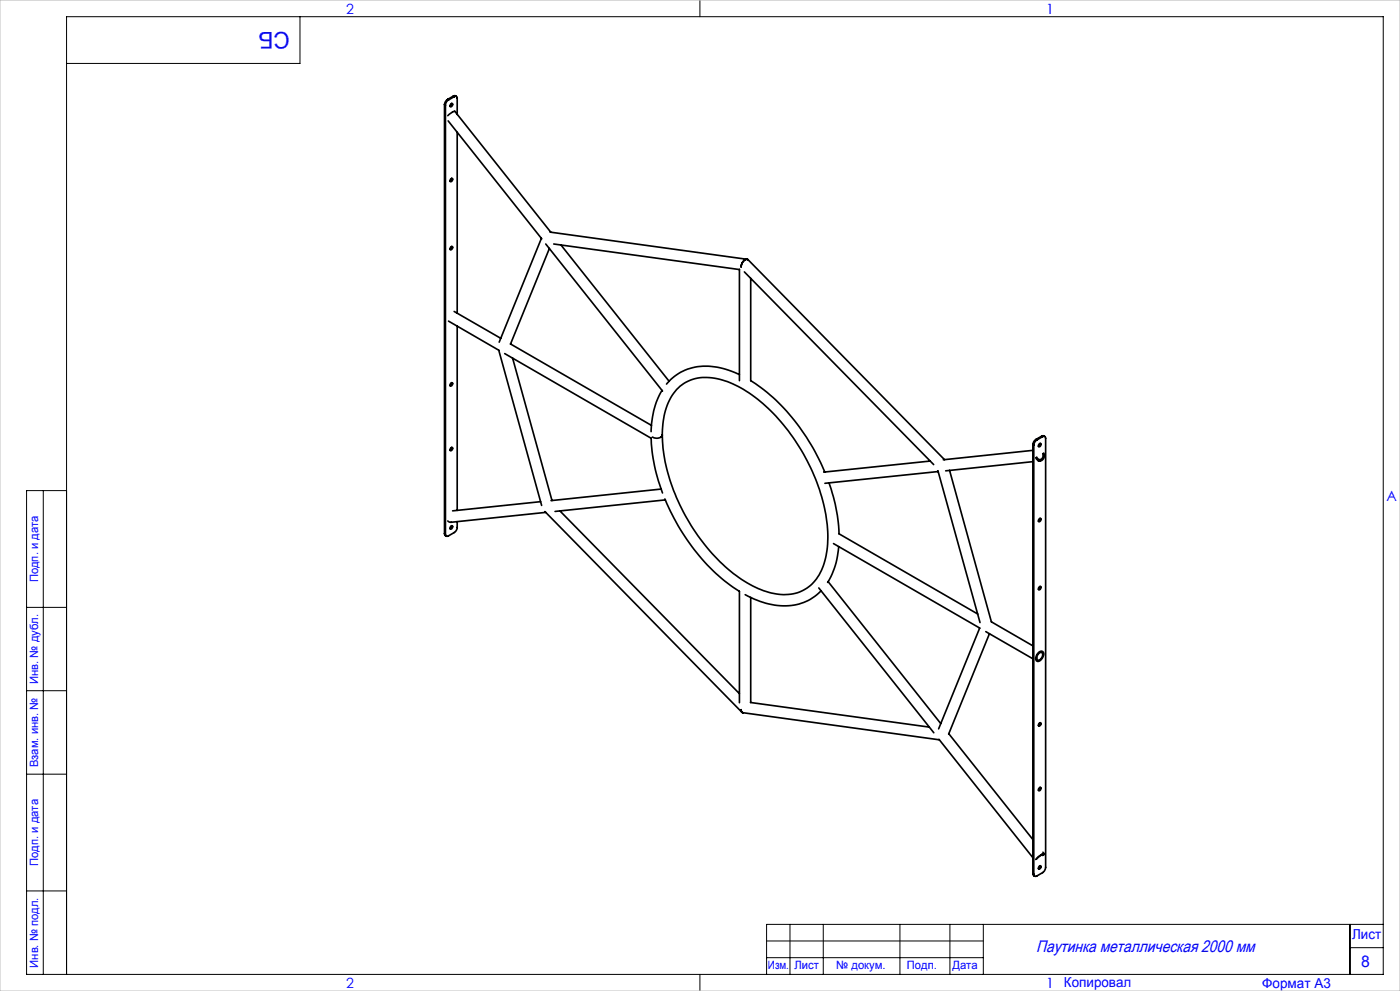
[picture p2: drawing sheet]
<svg xmlns="http://www.w3.org/2000/svg" width="420mm" height="297mm" viewBox="0 0 420 297" stroke-linecap="round" stroke-linejoin="round" font-family="sans-serif">
<g fill="none" stroke="#000" stroke-width=".3">
<path d="M90 5v14h-70M210 0v5M13 147v145M20 147h-12v145h407v-287h-395v287M8 182h12M8 207h12M8 232h12M8 267h12M237 277v15M247 277v15M270 277v15M285 277v15"/>
<path d="M295 277v15M405 277v15M415 277h-185v15M210 292v5M230 282h65M230 287h65M405 284h10"/>
</g>
<path d="M0 0h420v297h-420z" fill="none" stroke="#c0c0c0" stroke-width=".3"/>
<g fill="none" stroke="#000" stroke-width=".5">
<path d="M133.4 31.4l.2 .1M133.4 31.4v128.5M133.6 31.5v128.6M134.3 29.8l-.7 .7-.2 .9M134.3 29.8l.2 .2M134.3 34.7l1.4-1.1 .8-.2 28.7 36.2M134.4 36.2l28.1 35.4M134.5 30a1.79 1.79 0 0 0-.9 1.5M135.3 31.1a.4 .4 0 0 1 .6 .2 .4 .4 0 0 1-.3 .5 .31 .31 0 0 1-.5 .2 .31 .31 0 0 1 0-.5zM135.5 31l-.1 .5-.4 .4M136 28.8l.5-.1 .4 .2M136 28.8l.3 .2"/>
<path d="M136 28.8l-1.7 1M136.3 29a.53 .53 0 0 1 .6-.1 .53 .53 0 0 1 .3 .6v4.8M136.3 29l-1.8 1M137.2 39.7v54.2M135.3 53.5a.31 .31 0 0 1 .5 0 .31 .31 0 0 1-.1 .5 .38 .38 0 0 1-.2 .4 .38 .38 0 0 1-.5-.2zM135.5 53.4l-.1 .6-.4 .3M135.2 74a.36 .36 0 0 1 .6 0 .36 .36 0 0 1-.2 .6v.1a.31 .31 0 0 1-.5 .1 .31 .31 0 0 1 0-.5zM135.5 73.9l-.1 .5-.4 .3M162.4 71.4l-12.6 31.1M163.7 73.1l35.1 44.1M164.8 74.5l-11.7 28.6M165 69.6l59.1 8.1"/>
<path d="M166.1 73.1l55.7 7.7M168.3 73.4l32.4 40.9M223.3 78l-.6 .8-.4 1.2 .5-1.5a1.13 1.13 0 0 1 1.7-.6l-.5-.2zM224.5 77.9l58.9 59.9M134.5 96.2l15.1 8.7 12.9 46.6M136.2 93.3l14 8.1M137.2 97.8v55.2M221.8 80.7v33.4M223.3 81.5l56.8 57.7M225.2 83.4v30.7a59.5 59.5 0 0 1 22.2 27.4M135.2 114.9a.36 .36 0 0 1 .6-.1 .36 .36 0 0 1-.2 .6 .37 .37 0 0 1-.6 .2 .37 .37 0 0 1 .1-.6zM135.5 114.7l-.1 .5-.4 .4"/>
<path d="M151.4 106l43.9 25.3a51.1 51.1 0 0 0 3.5 16.4M153.1 103.1l42.3 24.4M153.8 107.3l11.8 42.7M198.6 117a24.3 24.3 0 0 0-3.3 12.4M203 116.7a12.7 12.7 0 0 1 13.6-2.8 41.9 41.9 0 0 1 20.6 16.2 55.2 55.2 0 0 1 11.2 31.1 18.7 18.7 0 0 1-5.2 14.2 13.3 13.3 0 0 1-13.4 1.9 41.2 41.2 0 0 1-19.1-14.9 55.4 55.4 0 0 1-12-32.5 19.7 19.7 0 0 1 4.3-13.2zM221.8 112.3a19.2 19.2 0 0 0-17.6-.8 15.2 15.2 0 0 0-4.2 3.6M135.2 134.3a.36 .36 0 0 1 .6-.1 .36 .36 0 0 1-.2 .6v.1a.31 .31 0 0 1-.5 .1 .31 .31 0 0 1 0-.5zM135.5 134.1l-.1 .6-.4 .2M198.7 130.3a1.98 1.98 0 0 1-3 .7M279 138.2l-31.9 3.3M309.9 138.4l-26.2 2.7M309.9 135l-26.9 2.8"/>
<path d="M309.9 133.2l.2 .2M309.9 133.2v128.7M310.1 133.4v128.6M310.8 131.7l-.7 .7-.2 .8M310.8 131.7l.2 .2M311 131.9l-.6 .6-.3 .9M311.7 133.1a.36 .36 0 0 1 .6-.1 .36 .36 0 0 1-.1 .6 .38 .38 0 0 1-.6 .3 .38 .38 0 0 1 0-.7zM312 132.9v.4l-.5 .5M312.1 138.1l-.6 .1M312.5 130.7l.5-.1 .4 .2M312.5 130.7l.3 .1M312.5 130.7l-1.7 1"/>
<path d="M312.8 136a1.05 1.05 0 0 1-.3 1.5 1.05 1.05 0 0 1-1.5-.5M312.8 130.8a.56 .56 0 0 1 .6 0 .56 .56 0 0 1 .3 .6v128.6l-.7 1.4-2 1.1a.58 .58 0 0 1-.6 .1 .58 .58 0 0 1-.3-.6M312.8 130.8l-1.8 1.1M313.1 135.8a1.41 1.41 0 0 1-.2 1.8 1.41 1.41 0 0 1-1.8 .1l-.4-.5M133.4 159.9l.5 .8M133.4 159.9l.2 .2M135.2 157.8a.36 .36 0 0 1 .6-.1 .36 .36 0 0 1-.2 .6 .37 .37 0 0 1-.6 .2 .37 .37 0 0 1 .1-.6zM135.5 157.5l-.1 .6-.4 .3M137.2 156.3v2l-.3 .6-.4 .6-2 1.1a.53 .53 0 0 1-.6 .1 .53 .53 0 0 1-.3-.6M162.2 150.4l-26.4 2.7M163.5 153.3l59.1 60.2M163.7 153.6l-28.4 2.9-1-.4"/>
<path d="M168 153.1l53.8 54.8M198.3 146.6l-33 3.4M199.5 149.5a60.2 60.2 0 0 0 22.3 27.7v33.4M199.6 149.8l-33.1 3.5M248.7 144.7l1.9 6.4 .9 5.6 .2 3.3 41.6 24M281.4 141.1l12.6 45.5M281.5 141.3l-34 3.5M284.9 141l12.5 45.4 12.5 7.2M311.9 155.4a.39 .39 0 0 1 .5 .3 .39 .39 0 0 1-.3 .5 .35 .35 0 0 1-.6 0 .35 .35 0 0 1 .1-.5zM312 155.4v.3l-.5 .5M225.2 179.1v31.4M245.6 176.2l34.5 43.4"/>
<path d="M246.3 177.1a16.2 16.2 0 0 1-17.4 3.4l-2.7-1-2.6-1.3M248.4 174.3l33.8 42.5M250 162.9l43.9 25.3-12.3 30.2M251.6 163.8v.2a23 23 0 0 1-3.3 10.6M311.9 175.9l.1-.1a.47 .47 0 0 1 .2 .6 .47 .47 0 0 1-.7 .2zM312 175.8v.4l-.5 .4M295.7 189.3l14.2 8.1M296.8 189.9l-12.2 30.1M311.5 196a.71 .71 0 0 1 1.1-.4 .71 .71 0 0 1 .1 1.1 1 1 0 0 1-.5 1 1 1 0 0 1-1.1-.1l-.1-.6zM311.6 195.5a.86 .86 0 0 1 1.2-.2 .86 .86 0 0 1 .2 1.2l-.3 .7a1.19 1.19 0 0 1-1.8 .7 2.26 2.26 0 0 1 .7-2.4zM222.3 212.7l.2 .6 .3 .3 59 8.1M225.1 210.5l53.7 7.4"/>
<path d="M284.6 219.9l25.3 31.7M311.6 216.9a.35 .35 0 0 1 .5-.3 .35 .35 0 0 1 .1 .6 .38 .38 0 0 1-.2 .4 .38 .38 0 0 1-.5-.3zM312 216.6v.4l-.5 .4M281.7 221.6l28.2 35.5M311.6 236.3a.37 .37 0 0 1 .6-.3 .37 .37 0 0 1 0 .7 .38 .38 0 0 1-.6 .2 .38 .38 0 0 1 0-.6zM312 236v.4l-.5 .5M311.7 259.6a.36 .36 0 0 1 .6 0 .36 .36 0 0 1-.1 .6 .37 .37 0 0 1-.6 .2 .37 .37 0 0 1 0-.6zM312 259.5v.4l-.5 .4M312.8 256.4l.1-.3-.5 .2-1.4 1.1M312.9 255.4l.3 .5M313.1 256.2l.1-.3a2.11 2.11 0 0 0-1.9 1.1l-.6 .6M309.9 261.9l.1 .4 .4 .3"/>
<path d="M309.9 261.9l.2 .1"/>
</g>
<text font-size="6.9" fill="#00f" x="86.9" y="9.4" transform="rotate(-180 86.9 9.4)">СБ</text>
<text font-size="5" fill="#00f" x="310.8" y="285.4">Паутинка металлическая 2000 мм</text>
<text font-size="4.8" fill="#00f" x="408.3" y="289.7">8</text>
<g font-size="4.2" fill="#00f">
<text x="103.8" y="4.2">2</text>
<text x="313.8" y="4.2">1</text>
<text x="415.9" y="150.2">A</text>
<text x="103.8" y="296.2">2</text>
<text x="313.8" y="296.2">1</text>
</g>
<g font-size="4.1" fill="#00f">
<text x="405.6" y="281.5">Лист</text>
<text x="319.2" y="295.9">Копировал</text>
<text x="378.7" y="296">Формат А3</text>
</g>
<g font-size="3.4" fill="#00f">
<text x="11.4" y="174.5" transform="rotate(-90 11.4 174.5)">Подп. и дата</text>
<text x="11.4" y="205" transform="rotate(-90 11.4 205)">Инв. № дубл.</text>
<text x="11.4" y="229.9" transform="rotate(-90 11.4 229.9)">Взам. инв. №</text>
<text x="11.4" y="259.5" transform="rotate(-90 11.4 259.5)">Подп. и дата</text>
<text x="11.4" y="290" transform="rotate(-90 11.4 290)">Инв. № подл.</text>
<text x="230.4" y="290.4">Изм.</text>
<text x="238.3" y="290.4">Лист</text>
<text x="250.9" y="290.4">№ докум.</text>
<text x="272.1" y="290.4">Подп.</text>
<text x="285.7" y="290.5">Дата</text>
</g>
</svg>
